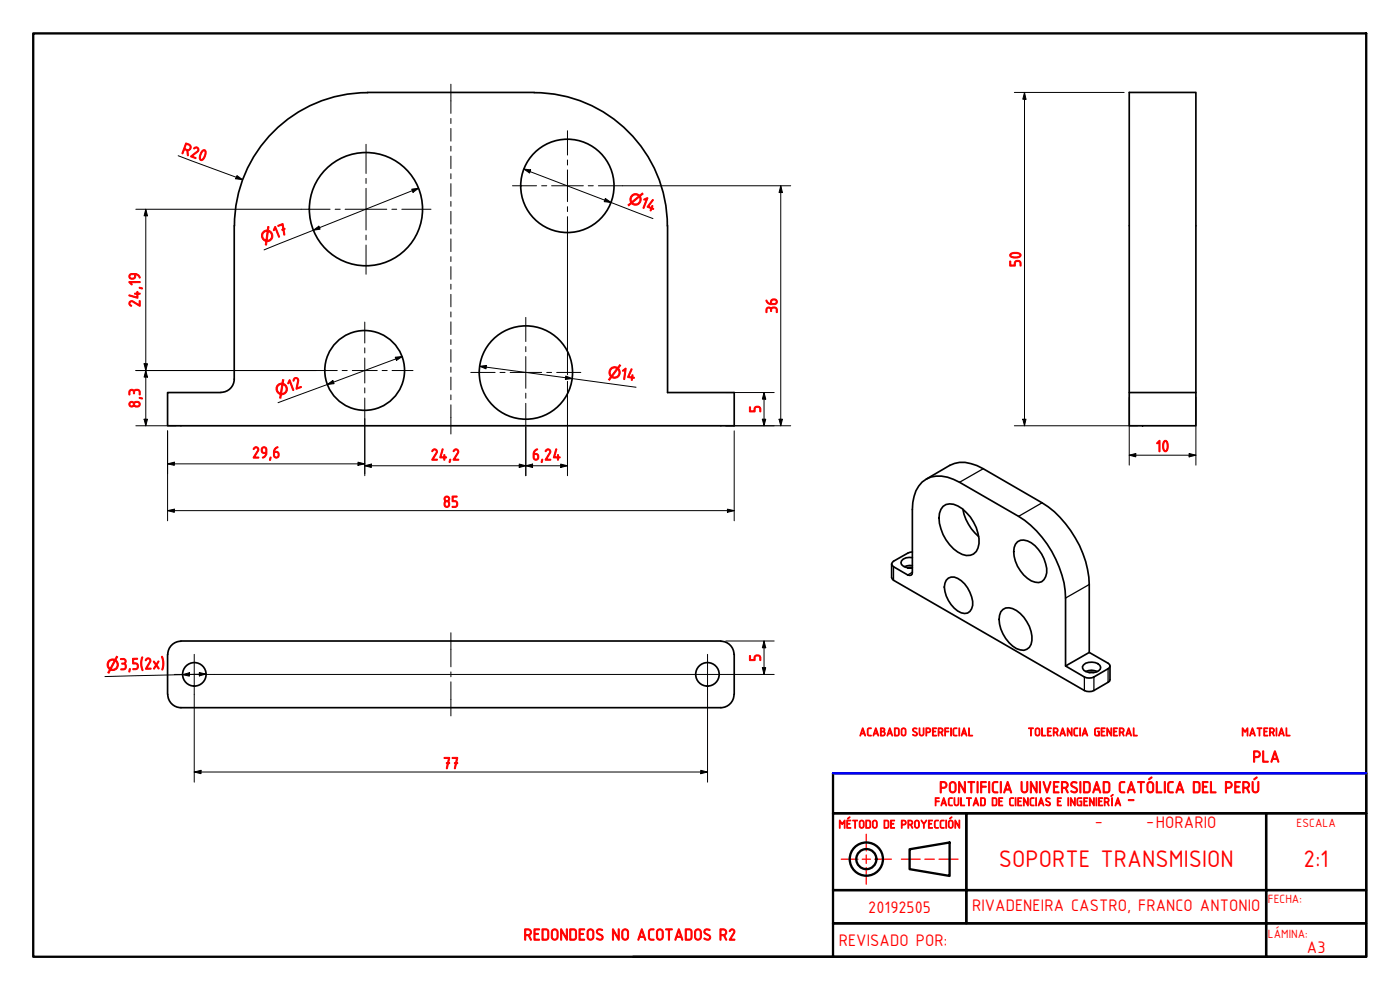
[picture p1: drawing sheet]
<svg xmlns="http://www.w3.org/2000/svg" width="420mm" height="297mm" viewBox="0 0 420 297" stroke-linecap="round" stroke-linejoin="round" font-family="sans-serif">
<!-- layer: Visible (ISO) -->
<g fill="none" stroke="#000" stroke-width=".51">
<path d="M110.3 27.7h50M110.3 27.8a40 40 0 0 0-39.9 40M160.3 27.8a40 40 0 0 1 40 40M70.3 67.7v46a4 4 0 0 1-4 4M200.3 67.7v50.1h20v9.9h-170v-9.9h16M338.9 117.8h20v9.9h-20zM338.9 117.8v-90.1h20v90.1M278 143.7l7.1-4.1a10 10 0 0 1 10 1l17.6 10.3a31.5 31.5 0 0 1 14.2 24.5v20.4M283 151.9a3.8 3.8 0 0 1 4.5-.1 13 13 0 0 1 6.3 11.3 3.5 3.5 0 0 1-5 3.3 12.5 12.5 0 0 1-6.9-12.4l.5-1.2zM289 152.8a14.2 14.2 0 0 0 4.7 8.2M267.6 169.2v4.1l.6 .8 57.2 33.1a3.4 3.4 0 0 0 2.9 0l4.7-2.8 .1-4.6M273.8 169.7h-.8l-1.6 .3"/>
<path d="M273.8 167.3a2.81 2.81 0 0 0-3.4 1.5 2.66 2.66 0 0 0 3.4 1.6h-1.4M273.8 165.6l-1.4 .4-4.2 2.4-.6 .8 .2 .5 4.6 2.8 1 .1 .3-.3 .1-19.4a9.8 9.8 0 0 1 4.2-9.2 10.1 10.1 0 0 1 10 1l17.7 10.2a31.2 31.2 0 0 1 14.1 24.5v20.4M284 174.1a2.5 2.5 0 0 1 3.4-.6 9.3 9.3 0 0 1 4.5 8.2 2.58 2.58 0 0 1-1.7 2.3 2.58 2.58 0 0 1-2.8-.7 9.9 9.9 0 0 1-4-7.2zM305.4 162.5a3.6 3.6 0 0 1 4.1 .4 10.9 10.9 0 0 1 4.6 9 2.88 2.88 0 0 1-1.5 2.7 2.88 2.88 0 0 1-3.1-.3 10.3 10.3 0 0 1-5.1-10l.3-1zM50.3 196.3v12M54.3 192.3h162M54.3 192.4a4 4 0 0 0-3.9 4M216.3 192.4a4 4 0 0 1 4 4M220.3 196.3v12M301 182.9a3.5 3.5 0 0 1 4.1 .3 10 10 0 0 1 4.3 10.1 2.88 2.88 0 0 1-4.3 1.3 10.6 10.6 0 0 1-5.1-10l.4-1zM319.8 199.8l7.1-4 5.6 3.2 .6 .8-.6 .8-4.2 2.5a3.4 3.4 0 0 1-2.9 0zM325.2 199.5a3.8 3.8 0 0 1 4.9 .1l.2 .6a2.08 2.08 0 0 1-2.3 1.6 2.93 2.93 0 0 1-3.1-1.2v-.6z"/>
<path d="M50.4 208.4a4 4 0 0 0 3.9 3.9h162M220.3 208.4a4 4 0 0 1-4 3.9M325.8 201.5a4.2 4.2 0 0 1 3.5 0M326.8 201.8h1.5"/>
<circle cx="170.3" cy="55.8" r="14"/>
<circle cx="109.8" cy="62.8" r="17"/>
<circle cx="109.4" cy="111.1" r="12"/>
<circle cx="157.8" cy="111.8" r="14"/>
<circle cx="58.3" cy="202.3" r="3.5"/>
<circle cx="212.3" cy="202.3" r="3.5"/>
</g>
<!-- layer: Visible Narrow (ISO) -->
<path d="M295.1 140.6l-7.1 4.1M312.7 150.9l-7 4M268.2 170v4.1M273.8 171.7l-1.4 .8M326.9 175.4l-7.1 4M325.4 203.1v4.1M328.3 203.1v4.1M332.5 200.6v4.1" fill="none" stroke="#000" stroke-width=".38"/>
<!-- layer: Border (ISO) -->
<g fill="none" stroke="#000" stroke-width=".7">
<path d="M10 10h400v277.1h-400zM250 232h160v12h-160zM250 244h40v23.1h-40zM273 254.8l12-2v10l-12-2zM290 244h90v23.1h-90zM380 244h30v23.1h-30zM250 277h130v10.1h-130zM250 267.1h40v9.9h-40zM290 267.1h90v9.9h30v-9.9h-30v9.9h-90zM380 277h30v10.1h-30zM190 287.1h60"/>
<circle cx="260" cy="257.8" r="5"/>
<circle cx="260" cy="257.8" r="3"/>
</g>
<path d="M252.5 257.8h5M258.8 257.8h2.4M260 250.3v5M260 256.5v2.6M262.5 257.8h5M270.5 257.8h5.7M277.6 257.8h2.8M281.8 257.8h5.7M260 260.3v5" fill="none" stroke="#f00" stroke-width=".38"/>
<!-- layer: Dimension (ISO) -->
<g fill="none" stroke="#000" stroke-width=".3">
<path d="M304.4 27.7h33M307.5 27.7l.4 2.1h-.9zM307.5 27.7v100M53.5 46.7l19.3 7.2M71.1 52.7l1.7 1.2-2.1-.3zM123.6 56.8l2-.3-1.6 1.2zM125.6 56.5l-46.4 18.5M157.2 50.7l2.1 .3-.4 .9zM157.2 50.7l38.8 14.9M181.7 59.5l1.7 1.3-2-.3zM186.8 55.7h50.5M234.3 55.7l.5 2.1h-1z"/>
<path d="M234.3 55.7v72M40.8 62.8h49.6M43.8 62.8l.5 2h-1.1zM43.8 62.8v64.9M94 69.1l1.7-1.2 .4 .9zM170.3 72.2v39.4M40.8 111.2h54.1M43.2 109.1h1.1l-.5 2.1zM43.8 111.2l.5 1.9h-1.1zM98.2 115.4l1.7-1.2 .4 .9zM118.6 107.2l2.1-.2-1.7 1.1zM120.7 107l-37.3 13.8"/>
<path d="M144 109.9l2-.2-.1 1zM144 109.9l46.9 6.3M169.8 112.8l1.9 .8-2 .2zM170.3 111.9v.5M170.3 114.4v28.3M217.8 117.8h14.5M229.3 117.8l.5 1.9h-1zM229.3 117.8v9.9M338.9 119.2v20.4M358.9 119.2v20.4M40.8 127.7h12M43.2 125.8h1.1l-.5 1.9z"/>
<path d="M50.3 139.2l2-.5v.9zM50.3 129.3v27M50.3 139.2h59.2M107.4 138.7l2.1 .5-2.1 .4zM109.5 139.7l1.9-.5v1.1zM109.5 125.7v17M109.5 139.7h60.8M155.8 139.2l2 .5-2 .6zM157.8 139.7l2-.5v1.1zM157.8 128.3v14.4M168.3 139.2l2 .5-2 .6zM217.8 127.7h19.5"/>
<path d="M220.3 129.3v27M228.8 125.8h1l-.5 1.9zM233.8 125.8h1l-.5 1.9zM304.4 127.7h37M307 125.8h.9l-.4 1.9zM338.9 136.6l2-.5v1zM338.9 136.6h20M356.9 136.1l2 .5-2 .5zM50.3 153.2l2-.4v.9zM50.3 153.2h170M218.3 152.8l2 .4-2 .5zM217.8 192.3h14.5"/>
<path d="M229.3 192.3l.5 2.1h-1zM229.3 192.3v10.1M54.8 202.4l2-.5v1zM58.3 208.3v26.4M59.8 201.8l2 .4-2 .6zM61.8 202.2l-30.3 .8M64.3 202.4h70.9M135.4 202.4h70.9M212.3 208.3v26.4M218.3 202.4h14M228.8 200.3h1l-.5 2.1zM58.3 231.6l2-.5v1z"/>
<path d="M58.3 231.6h154M210.3 231.1l2 .5-2 .5z"/>
</g>
<g fill="#000">
<path d="M307.5 27.7l.4 2.1h-.9z" fill-rule="evenodd"/>
<path d="M71.1 52.7l1.7 1.2-2.1-.3z" fill-rule="evenodd"/>
<path d="M123.6 56.8l2-.3-1.6 1.2z" fill-rule="evenodd"/>
<path d="M157.2 50.7l2.1 .3-.4 .9z" fill-rule="evenodd"/>
<path d="M234.3 55.7l.5 2.1h-1z" fill-rule="evenodd"/>
<path d="M43.8 62.8l.5 2h-1.1z" fill-rule="evenodd"/>
<path d="M94 69.1l1.7-1.2 .4 .9z" fill-rule="evenodd"/>
<path d="M181.7 59.5l1.7 1.3-2-.3z" fill-rule="evenodd"/>
<path d="M43.2 109.1h1.1l-.5 2.1z" fill-rule="evenodd"/>
<path d="M43.8 111.2l.5 1.9h-1.1z" fill-rule="evenodd"/>
<path d="M98.2 115.4l1.7-1.2 .4 .9z" fill-rule="evenodd"/>
<path d="M118.6 107.2l2.1-.2-1.7 1.1z" fill-rule="evenodd"/>
<path d="M144 109.9l2-.2-.1 1z" fill-rule="evenodd"/>
<path d="M169.8 112.8l1.9 .8-2 .2z" fill-rule="evenodd"/>
<path d="M229.3 117.8l.5 1.9h-1z" fill-rule="evenodd"/>
<path d="M43.2 125.8h1.1l-.5 1.9z" fill-rule="evenodd"/>
<path d="M50.3 139.2l2-.5v.9z" fill-rule="evenodd"/>
<path d="M107.4 138.7l2.1 .5-2.1 .4z" fill-rule="evenodd"/>
<path d="M109.5 139.7l1.9-.5v1.1z" fill-rule="evenodd"/>
<path d="M157.8 139.7l2-.5v1.1z" fill-rule="evenodd"/>
<path d="M228.8 125.8h1l-.5 1.9z" fill-rule="evenodd"/>
<path d="M233.8 125.8h1l-.5 1.9z" fill-rule="evenodd"/>
<path d="M307 125.8h.9l-.4 1.9z" fill-rule="evenodd"/>
<path d="M338.9 136.6l2-.5v1z" fill-rule="evenodd"/>
<path d="M356.9 136.1l2 .5-2 .5z" fill-rule="evenodd"/>
<path d="M50.3 153.2l2-.4v.9z" fill-rule="evenodd"/>
<path d="M155.8 139.2l2 .5-2 .6z" fill-rule="evenodd"/>
<path d="M168.3 139.2l2 .5-2 .6z" fill-rule="evenodd"/>
<path d="M218.3 152.8l2 .4-2 .5z" fill-rule="evenodd"/>
<path d="M229.3 192.3l.5 2.1h-1z" fill-rule="evenodd"/>
<path d="M54.8 202.4l2-.5v1z" fill-rule="evenodd"/>
<path d="M59.8 201.8l2 .4-2 .6z" fill-rule="evenodd"/>
<path d="M228.8 200.3h1l-.5 2.1z" fill-rule="evenodd"/>
<path d="M58.3 231.6l2-.5v1z" fill-rule="evenodd"/>
<path d="M210.3 231.1l2 .5-2 .5z" fill-rule="evenodd"/>
</g>
<!-- layer: Center Mark (ISO) -->
<g fill="none" stroke="#000" stroke-width=".3">
<path d="M170.3 39.2v7.3M109.9 43.3v8.8M109.9 53.5v1.5M109.9 56.5v12.5M153.8 55.7h7.2M162.6 55.7h1.5M165.5 55.7h9.6M170.3 48v1.5M170.3 51v9.5M176.5 55.7h1.6M179.6 55.7h7.2M90.4 62.8h8.7"/>
<path d="M100.6 62.8h1.5M103.6 62.8h12.5M109.9 70.5v1.5M109.9 73.5v8.8M117.6 62.8h1.5M120.6 62.8h8.7M170.3 62v1.5M170.3 65v7.2M109.5 96.6v6.3M157.8 95.2v7.3M94.9 111.2h6.3M102.7 111.2h1.5"/>
<path d="M105.7 111.2h7.5M109.5 104.4v1.5M109.5 107.4v7.5M109.5 116.4v1.5M109.5 119.4v6.3M114.7 111.2h1.5M117.7 111.2h6.3M141.3 111.7h7.3M150.1 111.7h1.5M153.1 111.7h9.5M157.8 104v1.5M157.8 107v9.5"/>
<path d="M157.8 118v1.5M164.1 111.7h1.4M167.1 111.7h7.2M157.8 121v7.3M58.3 196.3v12M212.3 196.3v12M52.3 202.4h12M206.3 202.4h12"/>
</g>
<!-- layer: Centerline (ISO) -->
<g fill="none" stroke="#000" stroke-width=".3">
<path d="M135.3 25.3v8.7M135.3 35.5v1.6M135.3 38.5v3.8M135.3 43.9v1.4M135.3 46.8v3.8M135.3 52.1v1.5M135.3 55.1v3.8M135.3 60.4v1.5M135.3 63.4v3.8M135.3 68.7v1.5M135.3 71.7v3.8M135.3 77v1.5"/>
<path d="M135.3 80v3.8M135.3 85.3v1.5M135.3 88.3v3.8M135.3 93.6v1.5M135.3 96.6v3.8M135.3 101.9v1.5M135.3 104.9v3.8M135.3 110.2v1.5M135.3 113.1v3.9M135.3 118.5v1.4M135.3 121.5v8.7M135.3 189.9v10.2"/>
<path d="M135.3 201.6v1.5M135.3 204.6v10.2"/>
</g>
<!-- layer: Border (ISO) -->
<path d="M250 232h160" fill="none" stroke="#00f" stroke-width=".7"/>
<g font-size="7.7" fill="#f00">
<text x="299.8" y="260.3">SOPORTE TRANSMISION</text>
<text x="391.2" y="260.3">2:1</text>
</g>
<g font-size="5.4" fill="#f00">
<text x="328.5" y="247.8">-</text>
<text x="344" y="247.8">-HORARIO</text>
<text x="260.5" y="273.8">20192505</text>
<text x="291.7" y="273.4">RIVADENEIRA CASTRO, FRANCO ANTONIO</text>
<text x="251.7" y="283.8">REVISADO POR:</text>
<text x="392.2" y="286.1">A3</text>
</g>
<g font-size="5.3" fill="#f00">
<text x="54.2" y="46" transform="rotate(20 54.2 46)">R20</text>
<text x="192" y="62.1" transform="rotate(21 192 62.1)">14</text>
<text x="82.7" y="71.6" transform="rotate(-22 82.7 71.6)">17</text>
<text x="306.5" y="80.2" transform="rotate(-90 306.5 80.2)">50</text>
<text x="42.1" y="92.3" transform="rotate(-90 42.1 92.3)">24,19</text>
<text x="233.3" y="94.2" transform="rotate(-90 233.3 94.2)">36</text>
<text x="186.1" y="113.7" transform="rotate(8 186.1 113.7)">14</text>
<text x="86.9" y="117.6" transform="rotate(-20 86.9 117.6)">12</text>
<text x="42.1" y="122.5" transform="rotate(-90 42.1 122.5)">8,3</text>
<text x="228.3" y="123.9" transform="rotate(-90 228.3 123.9)">5</text>
<text x="75.6" y="137.5">29,6</text>
<text x="346.8" y="135.6">10</text>
<text x="129.2" y="138.1">24,2</text>
<text x="159.6" y="138.1">6,24</text>
<text x="132.9" y="152.3">85</text>
<text x="35.9" y="201" transform="rotate(-1 35.9 201)">3,5(2x)</text>
<text x="228.3" y="198.6" transform="rotate(-90 228.3 198.6)">5</text>
<text x="132.9" y="230.7">77</text>
<text x="375.9" y="228.7">PLA</text>
<text x="281.8" y="237.9">PONTIFICIA UNIVERSIDAD CATÓLICA DEL PERÚ</text>
<text x="338.3" y="241.1">-</text>
<text x="157.1" y="282.1">REDONDEOS NO ACOTADOS R2</text>
</g>
<g font-size="4.5" fill="#f00">
<text x="188.3" y="60.7" transform="rotate(21 188.3 60.7)">⌀</text>
<text x="79" y="73" transform="rotate(-22 79 73)">⌀</text>
<text x="182.3" y="113.1" transform="rotate(8 182.3 113.1)">⌀</text>
<text x="83.3" y="118.9" transform="rotate(-20 83.3 118.9)">⌀</text>
<text x="31.9" y="201.2" transform="rotate(-1 31.9 201.2)">⌀</text>
</g>
<g font-size="3.9" fill="#f00">
<text x="389.1" y="248">ESCALA</text>
<text x="380.5" y="271.1">FECHA:</text>
<text x="380.5" y="281.5">LÁMINA:</text>
</g>
<g font-size="3.8" fill="#f00">
<text x="257.8" y="220.8">ACABADO SUPERFICIAL</text>
<text x="308.4" y="220.8">TOLERANCIA GENERAL</text>
<text x="372.6" y="220.8">MATERIAL</text>
<text x="280.4" y="241.8">FACULTAD DE CIENCIAS E INGENIERÍA</text>
<text x="251.7" y="248.5">MÉTODO DE PROYECCIÓN</text>
</g>
</svg>
